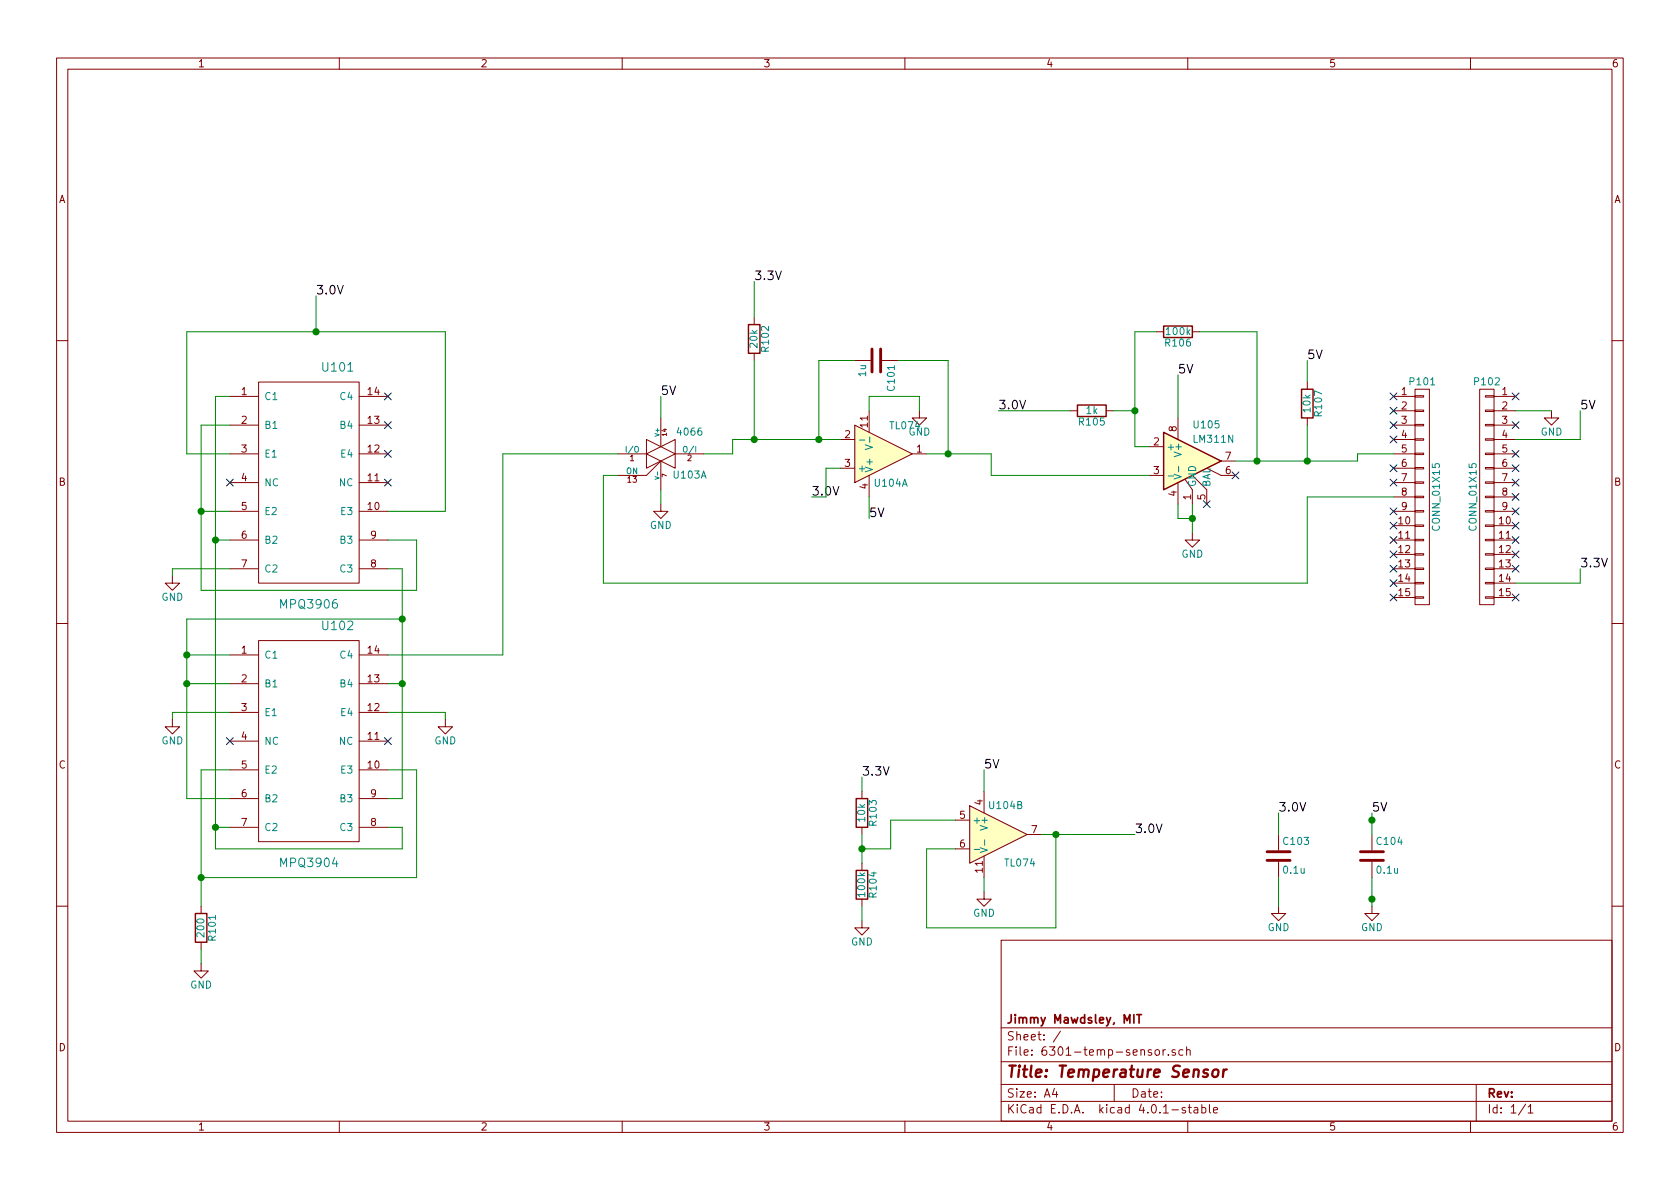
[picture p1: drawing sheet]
EESchema Schematic File Version 2
LIBS:power
LIBS:device
LIBS:transistors
LIBS:conn
LIBS:linear
LIBS:regul
LIBS:74xx
LIBS:cmos4000
LIBS:adc-dac
LIBS:memory
LIBS:xilinx
LIBS:microcontrollers
LIBS:dsp
LIBS:microchip
LIBS:analog_switches
LIBS:motorola
LIBS:texas
LIBS:intel
LIBS:audio
LIBS:interface
LIBS:digital-audio
LIBS:philips
LIBS:display
LIBS:cypress
LIBS:siliconi
LIBS:opto
LIBS:atmel
LIBS:contrib
LIBS:valves
LIBS:6301-temp-sensor-cache
EELAYER 25 0
EELAYER END
$Descr A4 11693 8268
encoding utf-8
Sheet 1 1
Title "Temperature Sensor"
Date ""
Rev ""
Comp "Jimmy Mawdsley, MIT"
Comment1 ""
Comment2 ""
Comment3 ""
Comment4 ""
$EndDescr
$Comp
L 4066 U103
U 1 1
P 4600 3150
F 0 "U103" H 4800 3001 50  0000 C CNN
F 1 "4066" H 4800 3300 50  0000 C CNN
F 2 "Housings_DIP:DIP-14_W7.62mm" H 4600 3150 60  0001 C CNN
F 3 "" H 4600 3150 60  0000 C CNN
	1    4600 3150
	1    0    0    -1  
$EndComp
$Comp
L LM311N U105
U 1 1
P 8300 3200
F 0 "U105" H 8300 3450 50  0000 L CNN
F 1 "LM311N" H 8300 3350 50  0000 L CNN
F 2 "Housings_DIP:DIP-8_W7.62mm" H 8300 3200 50  0001 C CNN
F 3 "" H 8300 3200 50  0000 C CNN
	1    8300 3200
	1    0    0    -1  
$EndComp
$Comp
L C C101
U 1 1
P 6100 2500
F 0 "C101" H 6125 2600 50  0000 L CNN
F 1 "1u" H 6125 2400 50  0000 L CNN
F 2 "Capacitors_ThroughHole:C_Rect_L7_W2.5_P5" H 6138 2350 50  0001 C CNN
F 3 "" H 6100 2500 50  0000 C CNN
	1    6100 2500
	0    1    1    0   
$EndComp
$Comp
L R R102
U 1 1
P 5250 2350
F 0 "R102" V 5330 2350 50  0000 C CNN
F 1 "20k" V 5250 2350 50  0000 C CNN
F 2 "Resistors_ThroughHole:Resistor_Horizontal_RM10mm" V 5180 2350 50  0001 C CNN
F 3 "" H 5250 2350 50  0000 C CNN
	1    5250 2350
	1    0    0    -1  
$EndComp
$Comp
L R R103
U 1 1
P 6000 5650
F 0 "R103" V 6080 5650 50  0000 C CNN
F 1 "10k" V 6000 5650 50  0000 C CNN
F 2 "Resistors_ThroughHole:Resistor_Horizontal_RM10mm" V 5930 5650 50  0001 C CNN
F 3 "" H 6000 5650 50  0000 C CNN
	1    6000 5650
	1    0    0    -1  
$EndComp
$Comp
L R R104
U 1 1
P 6000 6150
F 0 "R104" V 6080 6150 50  0000 C CNN
F 1 "100k" V 6000 6150 50  0000 C CNN
F 2 "Resistors_ThroughHole:Resistor_Horizontal_RM10mm" V 5930 6150 50  0001 C CNN
F 3 "" H 6000 6150 50  0000 C CNN
	1    6000 6150
	1    0    0    -1  
$EndComp
$Comp
L GND #PWR01
U 1 1
P 6000 6400
F 0 "#PWR01" H 6000 6150 50  0001 C CNN
F 1 "GND" H 6000 6250 50  0000 C CNN
F 2 "" H 6000 6400 50  0000 C CNN
F 3 "" H 6000 6400 50  0000 C CNN
	1    6000 6400
	1    0    0    -1  
$EndComp
Text Label 7900 5800 0    60   ~ 0
3.0V
Text Label 5650 3450 0    60   ~ 0
3.0V
Text Label 6950 2850 0    60   ~ 0
3.0V
Text Label 5250 1950 0    60   ~ 0
3.3V
Text Label 8200 2600 0    60   ~ 0
5V
Text Label 6050 3600 0    60   ~ 0
5V
$Comp
L GND #PWR02
U 1 1
P 6400 2850
F 0 "#PWR02" H 6400 2600 50  0001 C CNN
F 1 "GND" H 6400 2700 50  0000 C CNN
F 2 "" H 6400 2850 50  0000 C CNN
F 3 "" H 6400 2850 50  0000 C CNN
	1    6400 2850
	1    0    0    -1  
$EndComp
$Comp
L GND #PWR03
U 1 1
P 4600 3500
F 0 "#PWR03" H 4600 3250 50  0001 C CNN
F 1 "GND" H 4600 3350 50  0000 C CNN
F 2 "" H 4600 3500 50  0000 C CNN
F 3 "" H 4600 3500 50  0000 C CNN
	1    4600 3500
	1    0    0    -1  
$EndComp
$Comp
L TL074 U104
U 1 1
P 6150 3150
F 0 "U104" H 6200 3350 50  0000 C CNN
F 1 "TL074" H 6300 2950 50  0000 C CNN
F 2 "Housings_DIP:DIP-14_W7.62mm" H 6100 3250 50  0001 C CNN
F 3 "" H 6200 3350 50  0000 C CNN
	1    6150 3150
	1    0    0    1   
$EndComp
$Comp
L TL074 U104
U 2 1
P 6950 5800
F 0 "U104" H 7000 6000 50  0000 C CNN
F 1 "TL074" H 7100 5600 50  0000 C CNN
F 2 "Housings_DIP:DIP-14_W7.62mm" H 6900 5900 50  0001 C CNN
F 3 "" H 7000 6000 50  0000 C CNN
	2    6950 5800
	1    0    0    -1  
$EndComp
$Comp
L GND #PWR04
U 1 1
P 6850 6200
F 0 "#PWR04" H 6850 5950 50  0001 C CNN
F 1 "GND" H 6850 6050 50  0000 C CNN
F 2 "" H 6850 6200 50  0000 C CNN
F 3 "" H 6850 6200 50  0000 C CNN
	1    6850 6200
	1    0    0    -1  
$EndComp
$Comp
L R R105
U 1 1
P 7600 2850
F 0 "R105" V 7680 2850 50  0000 C CNN
F 1 "1k" V 7600 2850 50  0000 C CNN
F 2 "Resistors_ThroughHole:Resistor_Horizontal_RM10mm" V 7530 2850 50  0001 C CNN
F 3 "" H 7600 2850 50  0000 C CNN
	1    7600 2850
	0    1    1    0   
$EndComp
$Comp
L R R106
U 1 1
P 8200 2300
F 0 "R106" V 8280 2300 50  0000 C CNN
F 1 "100k" V 8200 2300 50  0000 C CNN
F 2 "Resistors_ThroughHole:Resistor_Horizontal_RM10mm" V 8130 2300 50  0001 C CNN
F 3 "" H 8200 2300 50  0000 C CNN
	1    8200 2300
	0    1    1    0   
$EndComp
Text Label 8900 5650 0    60   ~ 0
3.0V
$Comp
L C C103
U 1 1
P 8900 5950
F 0 "C103" H 8925 6050 50  0000 L CNN
F 1 "0.1u" H 8925 5850 50  0000 L CNN
F 2 "Capacitors_ThroughHole:C_Disc_D3_P2.5" H 8938 5800 50  0001 C CNN
F 3 "" H 8900 5950 50  0000 C CNN
	1    8900 5950
	1    0    0    -1  
$EndComp
$Comp
L GND #PWR05
U 1 1
P 8900 6300
F 0 "#PWR05" H 8900 6050 50  0001 C CNN
F 1 "GND" H 8900 6150 50  0000 C CNN
F 2 "" H 8900 6300 50  0000 C CNN
F 3 "" H 8900 6300 50  0000 C CNN
	1    8900 6300
	1    0    0    -1  
$EndComp
Text Label 9550 5650 0    60   ~ 0
5V
$Comp
L C C104
U 1 1
P 9550 5950
F 0 "C104" H 9575 6050 50  0000 L CNN
F 1 "0.1u" H 9575 5850 50  0000 L CNN
F 2 "Capacitors_ThroughHole:C_Disc_D3_P2.5" H 9588 5800 50  0001 C CNN
F 3 "" H 9550 5950 50  0000 C CNN
	1    9550 5950
	1    0    0    -1  
$EndComp
$Comp
L GND #PWR06
U 1 1
P 9550 6300
F 0 "#PWR06" H 9550 6050 50  0001 C CNN
F 1 "GND" H 9550 6150 50  0000 C CNN
F 2 "" H 9550 6300 50  0000 C CNN
F 3 "" H 9550 6300 50  0000 C CNN
	1    9550 6300
	1    0    0    -1  
$EndComp
$Comp
L CONN_01X15 P101
U 1 1
P 9900 3450
F 0 "P101" H 9900 4250 50  0000 C CNN
F 1 "CONN_01X15" V 10000 3450 50  0000 C CNN
F 2 "Socket_Strips:Socket_Strip_Straight_1x15" H 9900 3450 50  0001 C CNN
F 3 "" H 9900 3450 50  0000 C CNN
	1    9900 3450
	1    0    0    -1  
$EndComp
$Comp
L CONN_01X15 P102
U 1 1
P 10350 3450
F 0 "P102" H 10350 4250 50  0000 C CNN
F 1 "CONN_01X15" V 10450 3450 50  0000 C CNN
F 2 "Socket_Strips:Socket_Strip_Straight_1x15" H 10350 3450 50  0001 C CNN
F 3 "" H 10350 3450 50  0000 C CNN
	1    10350 3450
	-1   0    0    -1  
$EndComp
Text Label 11000 3950 0    60   ~ 0
3.3V
Text Label 11000 2850 0    60   ~ 0
5V
$Comp
L GND #PWR07
U 1 1
P 10800 2850
F 0 "#PWR07" H 10800 2600 50  0001 C CNN
F 1 "GND" H 10800 2700 50  0000 C CNN
F 2 "" H 10800 2850 50  0000 C CNN
F 3 "" H 10800 2850 50  0000 C CNN
	1    10800 2850
	1    0    0    -1  
$EndComp
NoConn ~ 8400 3500
NoConn ~ 8600 3300
$Comp
L GND #PWR08
U 1 1
P 8300 3700
F 0 "#PWR08" H 8300 3450 50  0001 C CNN
F 1 "GND" H 8300 3550 50  0000 C CNN
F 2 "" H 8300 3700 50  0000 C CNN
F 3 "" H 8300 3700 50  0000 C CNN
	1    8300 3700
	1    0    0    -1  
$EndComp
Text Label 4600 2750 0    60   ~ 0
5V
$Comp
L MPQ3906 U101
U 1 1
P 2150 3450
F 0 "U101" H 2350 4350 60  0000 C CNN
F 1 "MPQ3906" H 2150 2700 60  0000 C CNN
F 2 "Housings_DIP:DIP-14_W7.62mm" H 2150 3050 60  0001 C CNN
F 3 "" H 2150 3050 60  0000 C CNN
	1    2150 3450
	1    0    0    -1  
$EndComp
$Comp
L MPQ3904 U102
U 1 1
P 2150 5250
F 0 "U102" H 2350 6150 60  0000 C CNN
F 1 "MPQ3904" H 2150 4500 60  0000 C CNN
F 2 "Housings_DIP:DIP-14_W7.62mm" H 2150 4850 60  0001 C CNN
F 3 "" H 2150 4850 60  0000 C CNN
	1    2150 5250
	1    0    0    -1  
$EndComp
$Comp
L GND #PWR09
U 1 1
P 1200 4000
F 0 "#PWR09" H 1200 3750 50  0001 C CNN
F 1 "GND" H 1200 3850 50  0000 C CNN
F 2 "" H 1200 4000 50  0000 C CNN
F 3 "" H 1200 4000 50  0000 C CNN
	1    1200 4000
	1    0    0    -1  
$EndComp
Wire Wire Line
	5950 2500 5700 2500
Wire Wire Line
	5700 2500 5700 3050
Wire Wire Line
	5100 3050 5850 3050
Wire Wire Line
	6450 3150 6900 3150
Wire Wire Line
	6600 2500 6600 3150
Wire Wire Line
	6600 2500 6250 2500
Wire Wire Line
	6900 3300 8000 3300
Wire Wire Line
	6900 3150 6900 3300
Connection ~ 6600 3150
Wire Wire Line
	5100 3050 5100 3150
Wire Wire Line
	5100 3150 4900 3150
Connection ~ 5700 3050
Wire Wire Line
	5250 3050 5250 2500
Connection ~ 5250 3050
Wire Wire Line
	7900 3100 8000 3100
Wire Wire Line
	7900 2300 7900 3100
Wire Wire Line
	7900 2850 7750 2850
Wire Wire Line
	8200 2600 8200 2900
Wire Wire Line
	8300 3500 8300 3700
Wire Wire Line
	8600 3200 9450 3200
Wire Wire Line
	6050 3450 6050 3600
Wire Wire Line
	5850 3250 5750 3250
Wire Wire Line
	5750 3250 5750 3450
Wire Wire Line
	5750 3450 5650 3450
Wire Wire Line
	4600 3400 4600 3500
Wire Wire Line
	3500 3150 4300 3150
Wire Wire Line
	6000 5800 6000 6000
Wire Wire Line
	6000 5500 6000 5400
Wire Wire Line
	6000 6300 6000 6400
Wire Wire Line
	6000 5900 6200 5900
Connection ~ 6000 5900
Wire Wire Line
	5250 2200 5250 1950
Wire Wire Line
	6050 2850 6050 2750
Wire Wire Line
	6050 2750 6400 2750
Wire Wire Line
	6400 2750 6400 2850
Wire Wire Line
	4600 2900 4600 2750
Wire Wire Line
	4300 3300 4200 3300
Wire Wire Line
	4200 3300 4200 4050
Wire Wire Line
	4200 4050 9100 4050
Wire Wire Line
	7250 5800 7900 5800
Wire Wire Line
	6650 5700 6200 5700
Wire Wire Line
	6200 5700 6200 5900
Wire Wire Line
	6650 5900 6450 5900
Wire Wire Line
	6450 5900 6450 6450
Wire Wire Line
	6450 6450 7350 6450
Wire Wire Line
	7350 6450 7350 5800
Connection ~ 7350 5800
Wire Wire Line
	6850 6100 6850 6200
Wire Wire Line
	6850 5500 6850 5350
Wire Wire Line
	7900 2300 8050 2300
Connection ~ 7900 2850
Wire Wire Line
	7450 2850 6950 2850
Wire Wire Line
	8350 2300 8750 2300
Wire Wire Line
	8750 2300 8750 3200
Connection ~ 8750 3200
Wire Wire Line
	8900 5650 8900 5800
Wire Wire Line
	8900 6100 8900 6300
Wire Wire Line
	9550 5650 9550 5800
Wire Wire Line
	9550 6100 9550 6300
Connection ~ 9550 5700
Connection ~ 9550 6250
Wire Wire Line
	9450 3200 9450 3150
Wire Wire Line
	9450 3150 9700 3150
Wire Wire Line
	9700 3450 9100 3450
Wire Wire Line
	9100 3450 9100 4050
Wire Wire Line
	10550 2850 10800 2850
Wire Wire Line
	10550 3050 11000 3050
Wire Wire Line
	11000 3050 11000 2850
Wire Wire Line
	10550 4050 11000 4050
Wire Wire Line
	11000 4050 11000 3950
Wire Wire Line
	8200 3500 8200 3600
Wire Wire Line
	8200 3600 8300 3600
Connection ~ 8300 3600
Wire Wire Line
	2700 3550 3100 3550
Wire Wire Line
	3100 3550 3100 2300
Wire Wire Line
	3100 2300 1300 2300
Wire Wire Line
	1300 2300 1300 3150
Wire Wire Line
	1300 3150 1600 3150
Wire Wire Line
	1600 3550 1400 3550
Wire Wire Line
	1400 2950 1400 4100
Wire Wire Line
	1400 2950 1600 2950
Wire Wire Line
	1400 4100 2900 4100
Wire Wire Line
	2900 4100 2900 3750
Wire Wire Line
	2900 3750 2700 3750
Wire Wire Line
	1600 3750 1500 3750
Wire Wire Line
	1500 2750 1500 5900
Wire Wire Line
	1500 2750 1600 2750
Wire Wire Line
	1500 5750 1600 5750
Wire Wire Line
	1500 5900 2800 5900
Wire Wire Line
	2800 5900 2800 5750
Wire Wire Line
	2800 5750 2700 5750
Connection ~ 1500 5750
Connection ~ 1500 3750
Wire Wire Line
	1600 5350 1400 5350
Wire Wire Line
	1400 5350 1400 6300
Wire Wire Line
	1400 6100 2900 6100
Wire Wire Line
	2900 6100 2900 5350
Wire Wire Line
	2900 5350 2700 5350
Wire Wire Line
	1300 5550 1600 5550
Wire Wire Line
	1300 4300 1300 5550
Wire Wire Line
	1300 4750 1600 4750
Wire Wire Line
	1600 4550 1300 4550
Connection ~ 1300 4750
Wire Wire Line
	1300 4300 2800 4300
Wire Wire Line
	2800 3950 2800 5550
Wire Wire Line
	2800 3950 2700 3950
Connection ~ 1300 4550
Wire Wire Line
	1600 3950 1200 3950
Wire Wire Line
	1200 3950 1200 4000
Wire Wire Line
	1600 4950 1200 4950
Wire Wire Line
	1200 4950 1200 5000
Wire Wire Line
	2700 4950 3100 4950
Wire Wire Line
	3100 4950 3100 5000
$Comp
L GND #PWR010
U 1 1
P 3100 5000
F 0 "#PWR010" H 3100 4750 50  0001 C CNN
F 1 "GND" H 3100 4850 50  0000 C CNN
F 2 "" H 3100 5000 50  0000 C CNN
F 3 "" H 3100 5000 50  0000 C CNN
	1    3100 5000
	1    0    0    -1  
$EndComp
$Comp
L GND #PWR011
U 1 1
P 1200 5000
F 0 "#PWR011" H 1200 4750 50  0001 C CNN
F 1 "GND" H 1200 4850 50  0000 C CNN
F 2 "" H 1200 5000 50  0000 C CNN
F 3 "" H 1200 5000 50  0000 C CNN
	1    1200 5000
	1    0    0    -1  
$EndComp
NoConn ~ 1600 3350
NoConn ~ 1600 5150
NoConn ~ 2700 5150
NoConn ~ 2700 3350
Wire Wire Line
	2800 5550 2700 5550
Wire Wire Line
	2800 4750 2700 4750
Connection ~ 2800 4750
Connection ~ 2800 4300
Wire Wire Line
	2700 4550 3500 4550
NoConn ~ 2700 2750
NoConn ~ 2700 2950
NoConn ~ 2700 3150
$Comp
L R R101
U 1 1
P 1400 6450
F 0 "R101" V 1480 6450 50  0000 C CNN
F 1 "200" V 1400 6450 50  0000 C CNN
F 2 "Resistors_ThroughHole:Resistor_Horizontal_RM10mm" V 1330 6450 50  0001 C CNN
F 3 "" H 1400 6450 50  0000 C CNN
	1    1400 6450
	1    0    0    -1  
$EndComp
Connection ~ 1400 6100
Wire Wire Line
	1400 6600 1400 6700
$Comp
L GND #PWR012
U 1 1
P 1400 6700
F 0 "#PWR012" H 1400 6450 50  0001 C CNN
F 1 "GND" H 1400 6550 50  0000 C CNN
F 2 "" H 1400 6700 50  0000 C CNN
F 3 "" H 1400 6700 50  0000 C CNN
	1    1400 6700
	1    0    0    -1  
$EndComp
Wire Wire Line
	3500 4550 3500 3150
Wire Wire Line
	2200 2300 2200 2050
Connection ~ 2200 2300
Text Label 2200 2050 0    60   ~ 0
3.0V
Connection ~ 1400 3550
NoConn ~ 10550 2750
NoConn ~ 10550 2950
NoConn ~ 10550 3150
NoConn ~ 10550 3250
NoConn ~ 10550 3350
NoConn ~ 10550 3450
NoConn ~ 10550 3550
NoConn ~ 10550 3650
NoConn ~ 10550 3750
NoConn ~ 10550 3850
NoConn ~ 10550 3950
NoConn ~ 10550 4150
NoConn ~ 9700 4150
NoConn ~ 9700 4050
NoConn ~ 9700 3950
NoConn ~ 9700 3850
NoConn ~ 9700 3750
NoConn ~ 9700 3650
NoConn ~ 9700 3550
NoConn ~ 9700 3350
NoConn ~ 9700 3250
NoConn ~ 9700 3050
NoConn ~ 9700 2950
NoConn ~ 9700 2750
NoConn ~ 9700 2850
Text Label 6850 5350 0    60   ~ 0
5V
Text Label 6000 5400 0    60   ~ 0
3.3V
$Comp
L R R107
U 1 1
P 9100 2800
F 0 "R107" V 9180 2800 50  0000 C CNN
F 1 "10k" V 9100 2800 50  0000 C CNN
F 2 "Resistors_ThroughHole:Resistor_Horizontal_RM10mm" V 9030 2800 50  0001 C CNN
F 3 "" H 9100 2800 50  0000 C CNN
	1    9100 2800
	1    0    0    -1  
$EndComp
Wire Wire Line
	9100 2950 9100 3200
Connection ~ 9100 3200
Wire Wire Line
	9100 2650 9100 2500
Text Label 9100 2500 0    60   ~ 0
5V
$EndSCHEMATC
